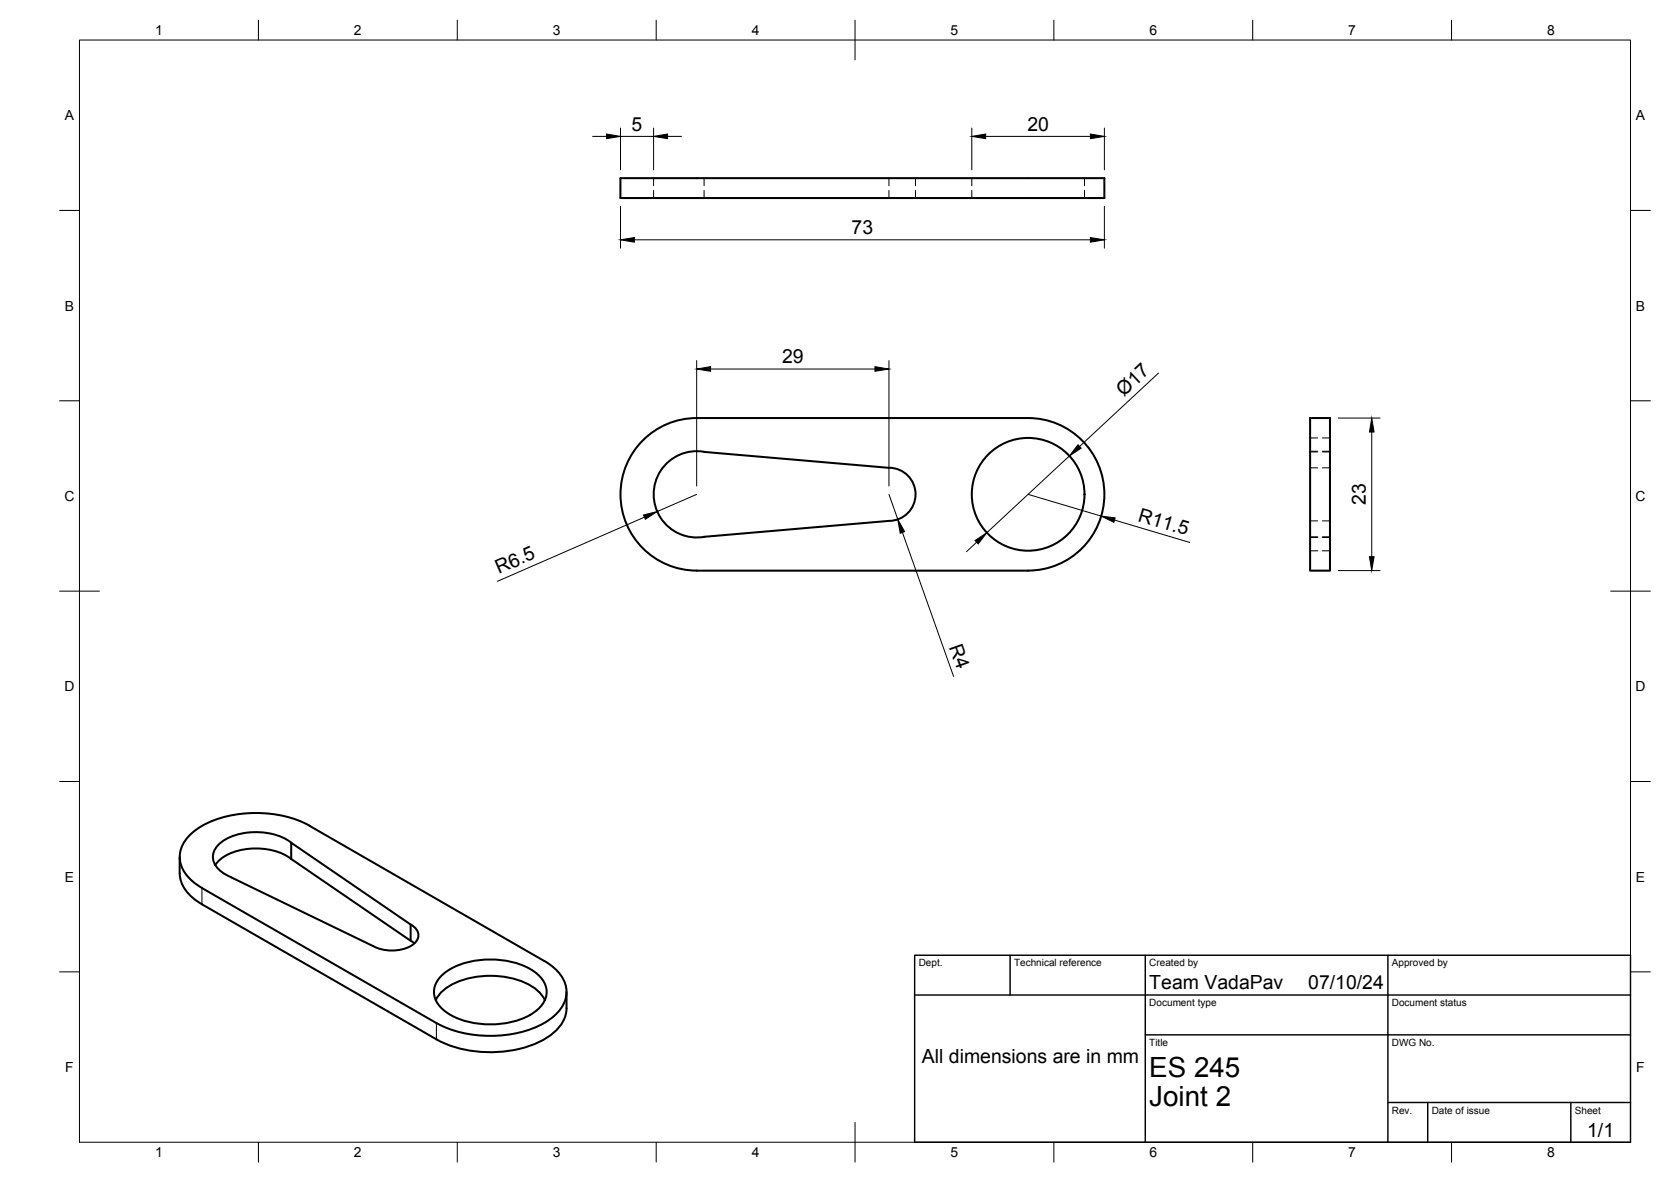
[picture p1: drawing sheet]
<svg xmlns="http://www.w3.org/2000/svg" width="420mm" height="297mm" viewBox="0 0 420 297" stroke-linecap="round" stroke-linejoin="round" font-family="sans-serif">
<!-- layer: Visible -->
<g fill="none" stroke="#000" stroke-width=".51">
<path d="M156 44.8h121.7v5h-121.7zM177 113.6l46.5 3.9a6.7 6.7 0 0 1 6.7 6.7 6.7 6.7 0 0 1-6.7 6.7l-46.5 4M177.1 113.5a10.8 10.8 0 0 0-12.7 10.7 10.8 10.8 0 0 0 12.7 10.7M258.5 105.1h-83.3a19.2 19.2 0 0 0-19.2 19.1 19.2 19.2 0 0 0 19.2 19.2h83.3M258.5 105.1a19.2 19.2 0 0 1 19.2 19.1 19.2 19.2 0 0 1-19.2 19.2M329.4 105.1h5v38.3h-5zM45.2 215.4a13.4 13.4 0 0 0 .5 6.6 11.3 11.3 0 0 0 5.1 5.3l58.9 33.9a29.8 29.8 0 0 0 28-.5 9.1 9.1 0 0 0 4.8-7.3v-4.1M73.2 211.8l30.1 20.5v4.1l-30.1-20.5zM73.2 211.8a16.2 16.2 0 0 0-17.3-.3 4.3 4.3 0 0 0-.4 7.4l1.6 1.1 36.7 17.8M73.2 215.9a16.2 16.2 0 0 0-17.4-.3l-1.7 1.8M103.3 236.4l.9 .7M103.3 232.3a2.87 2.87 0 0 1 1.9 2.7 2.87 2.87 0 0 1-1.9 2.7 10.5 10.5 0 0 1-9.5 0"/>
<path d="M109.6 251.3a11.3 11.3 0 0 1 8-5.4 21.7 21.7 0 0 1 16.9 2.5 7.7 7.7 0 0 1 2.5 2.9M111.1 245.1a19.4 19.4 0 0 1 15.3-3.8 15 15 0 0 1 9.9 4.7 5.3 5.3 0 0 1-.8 7.4 19.4 19.4 0 0 1-15.3 3.8 15 15 0 0 1-9.9-4.6 5.3 5.3 0 0 1 .8-7.5zM136.8 241.5a10.1 10.1 0 0 1 5.6 7.2 8.3 8.3 0 0 1-4.2 7.5 28.6 28.6 0 0 1-20.9 3.6 24.7 24.7 0 0 1-7.6-2.7l-58.9-33.9a10.2 10.2 0 0 1-5.6-7.3 8.3 8.3 0 0 1 4.2-7.5 28.6 28.6 0 0 1 20.9-3.5 24.7 24.7 0 0 1 7.6 2.6l58.9 34"/>
<circle cx="258.5" cy="124.2" r="14.2"/>
</g>
<!-- layer: Hidden -->
<g fill="none" stroke="#000" stroke-width=".25">
<path d="M164.3 44.8v1.9M164.3 47.9v1.9M177 44.8v1.9M177 47.9v1.9M223.5 44.8v1.9M223.5 47.9v1.9M230.2 44.8v1.9M230.2 47.9v1.9M244.3 44.8v1.9M244.3 47.9v1.9M272.7 44.8v1.9M272.7 47.9v1.9"/>
<path d="M329.4 117.6h1.9M329.4 113.6h1.9M329.4 113.4h1.9M329.4 110.1h1.9M332.5 117.6h1.9M332.5 113.6h1.9M332.5 113.4h1.9M332.5 110.1h1.9M329.4 134.9h1.9M329.4 130.9h1.9M329.4 135.1h1.9M329.4 138.4h1.9"/>
<path d="M332.5 134.9h1.9M332.5 130.9h1.9M332.5 135.1h1.9M332.5 138.4h1.9"/>
</g>
<!-- layer: Visible Narrow -->
<path d="M50.8 223.2v4.1M109.7 257.1v4.1" fill="none" stroke="#000" stroke-width=".25"/>
<!-- layer: BORDER -->
<g fill="none" stroke="#000" stroke-width=".25">
<path d="M20 10.1h390v276.9h-390zM65 5.1v5M115 5.1v5M165 5.1v5M215 5.1v10M265 5.1v5M315 5.1v5M365 5.1v5M15 52.9h5M410 52.9h5M15 100.7h5M410 100.7h5"/>
<path d="M15 148.6h10M405 148.6h10M15 196.4h5M410 196.4h5M15 244.2h5M410 244.2h5M65 287v5M115 287v5M165 287v5M215 282.1v9.9M265 287v5M315 287v5"/>
<path d="M365 287v5"/>
</g>
<!-- layer: TITLEBLOCK -->
<path d="M230 240.1h180v46.9h-180zM230 250h180M254 240.1v9.9M288 240.1v46.9M349 240.1v46.9M288 260.1h122M349 277.1h61M359 277.1v9.9M395 277.1v9.9" fill="none" stroke="#000" stroke-width=".36"/>
<!-- layer: FD_Dimensions -->
<g fill="none" stroke="#000" stroke-width=".25">
<path d="M149 34.3h3.5M156 32.2v10.5M156 34.3h8.3M164.3 32.2v10.5M167.9 34.3h3.4M244.3 32.2v10.5M247.8 34.3h26.4M277.7 32.2v10.5M156 51.9v10.5M277.7 51.9v10.5M159.5 60.3h114.7M175.2 90.6v31.5"/>
<path d="M178.7 92.7h41.3M223.5 90.6v31.5M291.3 93.8l-19.9 18.4M268.9 114.6l-20.8 19.3M336.5 105.1h10.5M344.9 108.6v31.3M162 130l-36.9 16.1M175.2 124.2l-10 4.4M223.5 124.2l2.2 6.3M226.9 133.8l12.9 36.2M245.6 136.3l-2.6 2.3M258.5 124.2l18.4 5.5"/>
<path d="M280.2 130.7l18.9 5.6M336.5 143.4h10.5"/>
</g>
<g fill="#000" stroke="#000" stroke-width=".25">
<path d="M152.5 33.7l3.5 .6-3.5 .5zM164.3 34.3l3.6-.6v1.1zM244.3 34.3l3.5-.6v1.1zM274.2 33.7l3.5 .6-3.5 .5zM156 60.3l3.5-.6v1.2zM274.2 59.7l3.5 .6-3.5 .6zM175.2 92.7l3.5-.6v1.2zM220 92.1l3.5 .6-3.5 .6zM271.1 111.8l.7 .8-2.9 2zM344.9 105.1l.6 3.5h-1.2zM161.8 129.4l3.4-.8-2.9 1.9zM225.7 130.5l1.8 3.1-1.1 .4z"/>
<path d="M245.2 135.8l2.9-1.9-2.1 2.8zM276.9 129.7l3.5 .4-.3 1.2zM344.3 139.9h1.2l-.6 3.5z"/>
</g>
<g font-size="7">
<text x="289" y="270.6">ES 245</text>
<text x="289" y="278.1">Joint 2</text>
</g>
<g font-size="4.9">
<text x="158.8" y="32.8">5</text>
<text x="258.3" y="32.8">20</text>
<text x="214.1" y="58.8">73</text>
<text x="196.7" y="91.3">29</text>
<text x="282.6" y="99.7" transform="rotate(-43 282.6 99.7)">Ø17</text>
<text x="285.9" y="130.9" transform="rotate(17 285.9 130.9)">R11.5</text>
<text x="343.5" y="126.9" transform="rotate(-90 343.5 126.9)">23</text>
<text x="125.4" y="144.3" transform="rotate(-24 125.4 144.3)">R6.5</text>
<text x="238.6" y="162.5" transform="rotate(70 238.6 162.5)">R4</text>
<text x="289" y="248.5">Team VadaPav</text>
<text x="329" y="248.5">07/10/24</text>
<text x="231.8" y="267.1">All dimensions are in mm</text>
<text x="399.1" y="285.7">1/1</text>
</g>
<g font-size="3.5">
<text x="39" y="8.8">1</text>
<text x="89" y="8.8">2</text>
<text x="139" y="8.8">3</text>
<text x="189" y="8.8">4</text>
<text x="239" y="8.8">5</text>
<text x="289" y="8.8">6</text>
<text x="339" y="8.8">7</text>
<text x="389" y="8.8">8</text>
<text x="16.3" y="30.2">A</text>
<text x="411.3" y="30.2">A</text>
<text x="16.3" y="78">B</text>
<text x="411.3" y="78">B</text>
<text x="16.2" y="125.9">C</text>
<text x="411.2" y="125.9">C</text>
<text x="16.2" y="173.7">D</text>
<text x="411.2" y="173.7">D</text>
<text x="16.3" y="221.6">E</text>
<text x="411.3" y="221.6">E</text>
<text x="16.4" y="269.4">F</text>
<text x="411.4" y="269.4">F</text>
<text x="39" y="290.8">1</text>
<text x="89" y="290.8">2</text>
<text x="139" y="290.8">3</text>
<text x="189" y="290.8">4</text>
<text x="239" y="290.8">5</text>
<text x="289" y="290.8">6</text>
<text x="339" y="290.8">7</text>
<text x="389" y="290.8">8</text>
</g>
<g font-size="2.5">
<text x="231" y="242.9">Dept.</text>
<text x="255" y="242.9">Technical reference</text>
<text x="289" y="242.9">Created by</text>
<text x="350" y="242.9">Approved by</text>
<text x="289" y="252.8">Document type</text>
<text x="350" y="252.8">Document status</text>
<text x="289" y="262.9">Title</text>
<text x="350" y="262.9">DWG No.</text>
<text x="350" y="279.9">Rev.</text>
<text x="360" y="279.9">Date of issue</text>
<text x="396" y="279.9">Sheet</text>
</g>
</svg>
